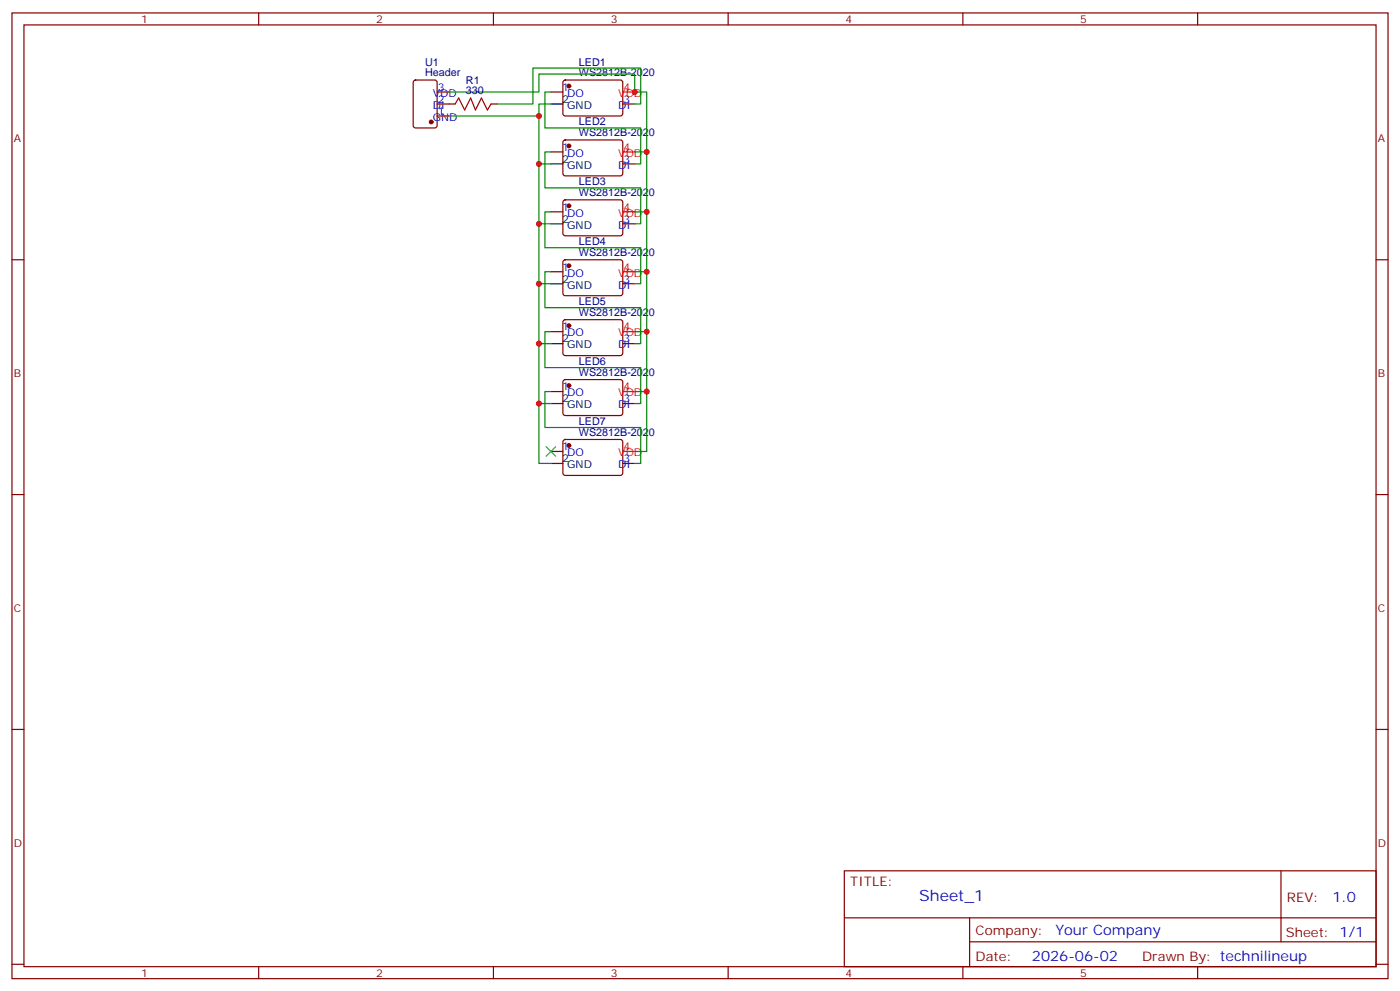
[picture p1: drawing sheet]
<svg xmlns="http://www.w3.org/2000/svg" width="412mm" height="292mm" viewBox="0 0 412 292" stroke-linecap="round" stroke-linejoin="round" font-family="sans-serif">
<g fill="none" stroke="#870000" stroke-width=".35">
<path d="M3.5 3.8h405.4v284.3h-405.4zM7.1 7.3h398.2v277.3h-398.2zM76.2 3.8v3.5M145.3 3.8v3.5M214.5 3.8v3.5M283.6 3.8v3.5M352.8 3.8v3.5M121.9 23.8l.5-.2h5.7l.6 .4 .1 13-.5 .6-5.9 .1-.6-.5-.1-12.9zM128.8 27.1h3.5M128.8 30.6h5.3M128.8 34.1h3.5M144.6 30.6h1.8"/>
<path d="M162.3 27.1h3.5M166 23.8l.5-.2h16.5l.4 .7v9.4l-.7 .4h-16.5l-.4-.7v-9.1zM183.4 30.6h3.6M162.3 44.7h3.5M166 41.4l.5-.2 16.5 .1 .4 .6v9.5l-.7 .4-16.5-.1-.4-.6v-9.2zM166 59l.5-.2 16.5 .1 .4 .6v9.5l-.7 .4h-16.5l-.4-.7v-9.2zM183.4 48.3h3.6M3.5 76.5h3.6M162.3 62.4h3.5M166 76.7l.5-.2h16.5l.4 .7v9.4l-.7 .5-16.5-.1-.4-.6v-9.2zM183.4 65.9h3.6M405.3 76.5h3.6"/>
<path d="M162.3 80h3.5M162.3 97.6h3.5M166 94.3l.5-.2 16.5 .1 .4 .6v9.5l-.7 .4-16.5-.1-.4-.6v-9.2zM183.4 83.5h3.6M162.3 115.3h3.5M166 112l.5-.2h16.5l.4 .7v9.4l-.7 .4h-16.5l-.4-.7v-9.1zM183.4 101.2h3.6M183.4 118.8h3.6M162.3 132.9h3.5M166 129.6l.5-.2 16.5 .1 .4 .6v9.5l-.7 .4-16.5-.1-.4-.6v-9.2zM183.4 136.5h3.6M3.5 145.6h3.6"/>
<path d="M405.3 145.6h3.6M3.5 214.8h3.6M405.3 214.8h3.6M248.7 256.4h156.6v28.2h-156.6zM377.3 256.4v20.9M248.7 270.2h156.5M285.6 277.3h119.6M285.6 270.2v14.2M3.5 283.9h3.6M76.2 284.6v3.5M145.3 284.6v3.5M214.5 284.6v3.5"/>
<path d="M283.6 284.6v3.5M352.8 284.6v3.5M405.3 283.9h3.6"/>
</g>
<g fill="#870000" stroke="#870000" stroke-width=".35">
<circle cx="167.6" cy="25.3" r=".53"/>
<circle cx="167.6" cy="43" r=".53"/>
<circle cx="167.6" cy="60.6" r=".53"/>
<circle cx="167.6" cy="78.2" r=".53"/>
<circle cx="167.6" cy="95.9" r=".53"/>
<circle cx="167.6" cy="113.5" r=".53"/>
<circle cx="167.6" cy="131.2" r=".53"/>
<circle cx="127" cy="35.9" r=".53"/>
</g>
<path d="M162.3 30.6h3.5M162.3 48.3h3.5M162.3 65.9h3.5M162.3 83.5h3.5M162.3 101.2h3.5M162.3 118.8h3.5M162.3 136.5h3.5" fill="none" stroke="#000" stroke-width=".35"/>
<path d="M183.4 27.1h3.6M183.4 44.7h3.6M183.4 62.4h3.6M183.4 80h3.6M183.4 97.6h3.6M183.4 115.3h3.6M183.4 132.9h3.6" fill="none" stroke="#f00" stroke-width=".35"/>
<g fill="none" stroke="#008700" stroke-width=".35">
<path d="M132.3 27.1h26.4v-5.3h28.3v5.3h3.5v17.6h-3.5M132.3 34.1h26.4M146.4 30.6h10.6v-10.6h31.7v10.6h-1.7M162.3 27.1h-1.8v10.6h28.2v10.6h-1.7M162.3 30.6h-3.6v17.7M162.3 44.7h-1.8v10.6h28.2v10.6h-1.7M162.3 48.3h-3.6v17.6M190.5 44.7v17.7h-3.5M162.3 62.4h-1.8v10.6h28.2v10.5h-1.7M162.3 65.9h-3.6v17.6M190.5 62.4v17.6h-3.5M162.3 80h-1.8v10.6h28.2v10.6h-1.7"/>
<path d="M162.3 97.6h-1.8v10.6h28.2v10.6h-1.7M162.3 83.5h-3.6v17.7M190.5 80v17.6h-3.5M190.5 97.6v17.7h-3.5M162.3 115.3h-1.8v10.6h28.2v10.6h-1.7M162.3 118.8h-3.6v17.7h3.6M162.3 101.2h-3.6v17.6M190.5 115.3v17.6h-3.5"/>
</g>
<path d="M134.1 30.6l1-1.7 1.8 3.5 1.7-3.5 1.5 3.5 1.7-3.5 1.8 3.5 1-1.8" fill="none" stroke="#a10000" stroke-width=".35"/>
<path d="M160.9 131.5l2.8 2.8M163.7 131.5l-2.8 2.8" fill="none" stroke="#3c3" stroke-width=".35"/>
<g fill="#c00">
<circle cx="187" cy="27.1" r=".88"/>
<circle cx="190.5" cy="44.7" r=".88"/>
<circle cx="190.5" cy="62.4" r=".88"/>
<circle cx="190.5" cy="80" r=".88"/>
<circle cx="190.5" cy="97.6" r=".88"/>
<circle cx="190.5" cy="115.3" r=".88"/>
<circle cx="158.8" cy="118.8" r=".88"/>
<circle cx="158.8" cy="101.2" r=".88"/>
<circle cx="158.8" cy="83.5" r=".88"/>
<circle cx="158.8" cy="65.9" r=".88"/>
<circle cx="158.8" cy="48.3" r=".88"/>
<circle cx="158.8" cy="34.1" r=".88"/>
</g>
<text font-size="4.6" fill="#00f" x="270.8" y="265.4">Sheet_1</text>
<g font-size="4.2" fill="#00f">
<text x="392.5" y="265.7">1.0</text>
<text x="310.9" y="275.2">Your Company</text>
<text x="304" y="283">2026-06-02</text>
</g>
<g font-size="3.9" fill="#800">
<text x="250.5" y="261">TITLE:</text>
<text x="379.1" y="265.7">REV:</text>
<text x="287.4" y="275.2">Company:</text>
<text x="378.7" y="275.8">Sheet: 1/1</text>
<text x="287.4" y="282.9">Date:</text>
<text x="336.4" y="282.9">Drawn By: technilineup</text>
</g>
<g font-size="3.2" fill="#800">
<text x="41.6" y="6.8">1</text>
<text x="110.8" y="6.8">2</text>
<text x="179.9" y="6.8">3</text>
<text x="249.1" y="6.8">4</text>
<text x="318.2" y="6.8">5</text>
<text x="4.1" y="41.9">A</text>
<text x="405.9" y="41.9">A</text>
<text x="4.1" y="111.1">B</text>
<text x="405.9" y="111.1">B</text>
<text x="4.1" y="180.2">C</text>
<text x="405.9" y="180.2">C</text>
<text x="4.1" y="249.3">D</text>
<text x="405.9" y="249.3">D</text>
<text x="41.6" y="287.6">1</text>
<text x="110.8" y="287.6">2</text>
<text x="179.9" y="287.6">3</text>
<text x="249.1" y="287.6">4</text>
<text x="318.2" y="287.6">5</text>
</g>
<g font-size="3.2" fill="#000080">
<text x="125.2" y="22.5">Header</text>
<text x="125.2" y="19.3">U1</text>
<text x="170.5" y="22.4">WS2812B-2020</text>
<text x="170.5" y="19.3">LED1</text>
<text x="137.2" y="27.8">330</text>
<text x="137.2" y="24.6">R1</text>
<text x="170.5" y="40.1">WS2812B-2020</text>
<text x="170.5" y="36.9">LED2</text>
<text x="170.5" y="57.7">WS2812B-2020</text>
<text x="170.5" y="54.6">LED3</text>
<text x="170.5" y="75.3">WS2812B-2020</text>
<text x="170.5" y="72.2">LED4</text>
<text x="170.5" y="89.8">LED5</text>
<text x="170.5" y="93">WS2812B-2020</text>
<text x="170.5" y="107.5">LED6</text>
<text x="170.5" y="110.6">WS2812B-2020</text>
<text x="170.5" y="125.1">LED7</text>
<text x="170.5" y="128.2">WS2812B-2020</text>
</g>
<g font-size="3.2" fill="#00f">
<text x="127.5" y="28.5">VDD</text>
<text x="128.9" y="26.7">3</text>
<text x="165.6" y="26.7">1</text>
<text x="167.1" y="28.5">DO</text>
<text x="127.5" y="35.6">GND</text>
<text x="127.5" y="32">DI</text>
<text x="128.9" y="33.8">1</text>
<text x="128.9" y="30.3">2</text>
<text x="182.1" y="32">DI</text>
<text x="183.6" y="30.3">3</text>
<text x="165.6" y="44.4">1</text>
<text x="167.1" y="46.1">DO</text>
<text x="183.6" y="47.9">3</text>
<text x="182.1" y="49.7">DI</text>
<text x="165.6" y="62">1</text>
<text x="167.1" y="63.8">DO</text>
<text x="183.6" y="65.5">3</text>
<text x="182.1" y="67.3">DI</text>
<text x="165.6" y="79.7">1</text>
<text x="167.1" y="81.4">DO</text>
<text x="183.6" y="83.2">3</text>
<text x="182.1" y="84.9">DI</text>
<text x="165.6" y="97.3">1</text>
<text x="167.1" y="99.1">DO</text>
<text x="183.6" y="100.8">3</text>
<text x="182.1" y="102.6">DI</text>
<text x="165.6" y="114.9">1</text>
<text x="167.1" y="116.7">DO</text>
<text x="183.6" y="118.5">3</text>
<text x="182.1" y="120.2">DI</text>
<text x="165.6" y="132.6">1</text>
<text x="167.1" y="134.3">DO</text>
<text x="182.1" y="137.9">DI</text>
<text x="183.6" y="136.1">3</text>
</g>
<g font-size="3.2" fill="#f00">
<text x="182.1" y="28.5">VDD</text>
<text x="183.6" y="26.7">4</text>
<text x="182.1" y="46.1">VDD</text>
<text x="183.6" y="44.4">4</text>
<text x="182.1" y="63.8">VDD</text>
<text x="183.6" y="62">4</text>
<text x="182.1" y="81.4">VDD</text>
<text x="183.6" y="79.7">4</text>
<text x="182.1" y="99.1">VDD</text>
<text x="183.6" y="97.3">4</text>
<text x="182.1" y="116.7">VDD</text>
<text x="183.6" y="114.9">4</text>
<text x="182.1" y="134.3">VDD</text>
<text x="183.6" y="132.6">4</text>
</g>
<g font-size="3.2">
<text x="165.6" y="30.3">2</text>
<text x="167.1" y="32">GND</text>
<text x="165.6" y="47.9">2</text>
<text x="167.1" y="49.7">GND</text>
<text x="165.6" y="65.5">2</text>
<text x="167.1" y="67.3">GND</text>
<text x="165.6" y="83.2">2</text>
<text x="167.1" y="84.9">GND</text>
<text x="165.6" y="100.8">2</text>
<text x="167.1" y="102.6">GND</text>
<text x="165.6" y="118.5">2</text>
<text x="167.1" y="120.2">GND</text>
<text x="165.6" y="136.1">2</text>
<text x="167.1" y="137.9">GND</text>
</g>
</svg>
